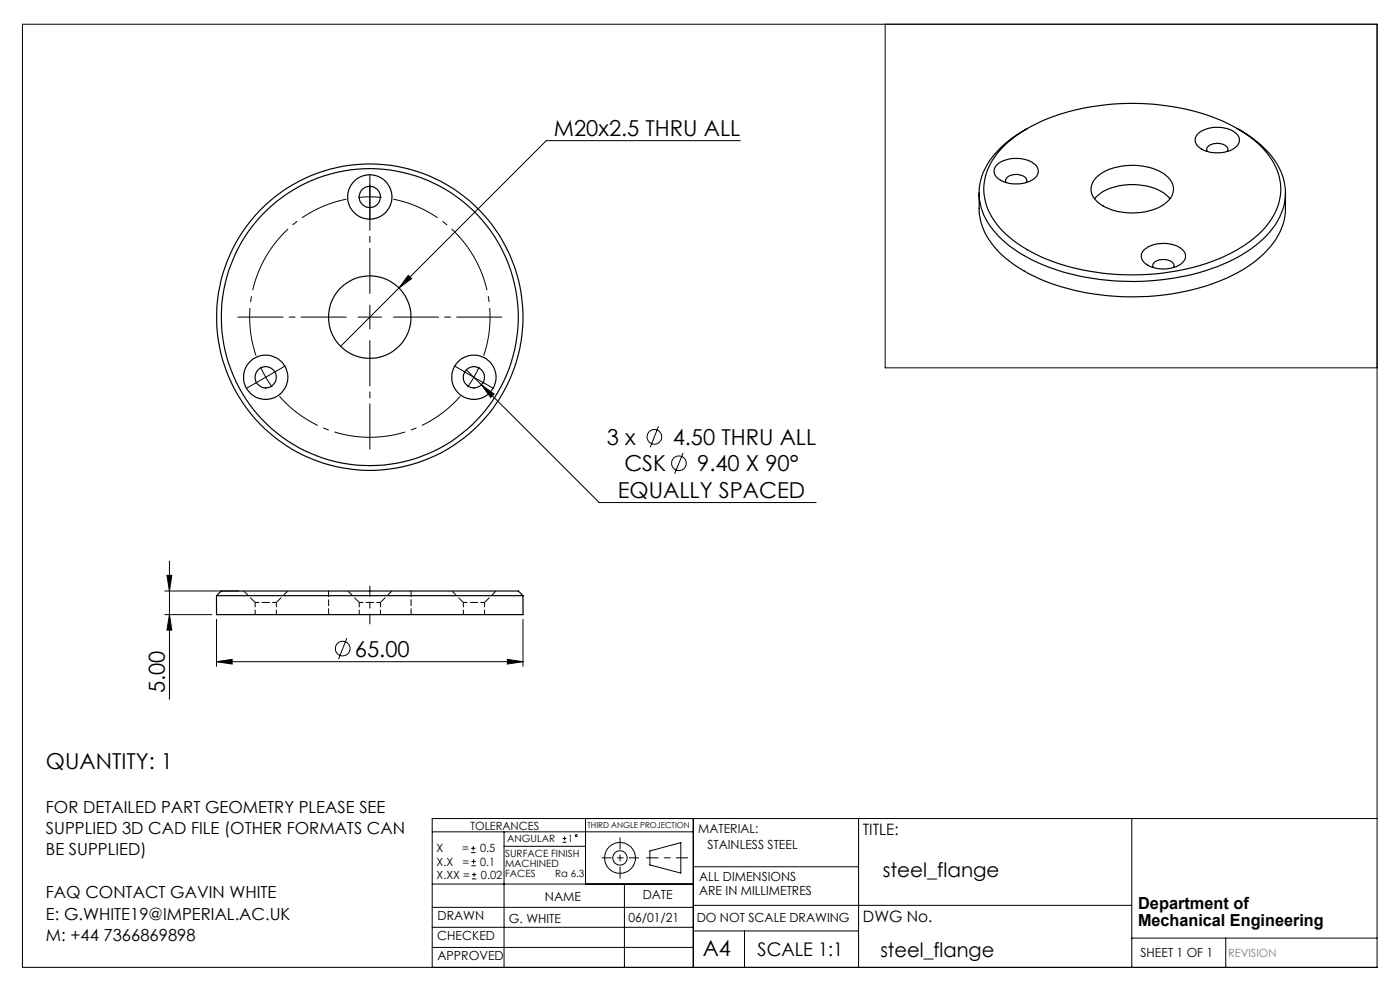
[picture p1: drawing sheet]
<svg xmlns="http://www.w3.org/2000/svg" width="297mm" height="210mm" viewBox="0 0 297 210" stroke-linecap="round" stroke-linejoin="round" font-family="sans-serif">
<g fill="none" stroke="#000" stroke-width=".21">
<path d="M4.8 5.1h287.3v200.1h-287.3zM187.8 5.1v72.9h104.3M157.1 29.8h-41.2l-43.7 43.7M86.6 58.4l.7 .7-2.7 2zM98.4 78.8l2.1 1.2M98.9 78.4l3.2 3.2M101.7 77.8l-1.2 2.2M100.5 80l-1.3 2.1M100.5 80l2.2 1.3M102.1 81.6l2.7 2-.7 .7zM102.1 81.6l25 25h46M139.7 90.4l-1.8 4.5"/>
<path d="M144.9 96.1l-1.8 4.4M35.9 119v29.3M35 130.4h9.9M35 125.4h15.7M35.4 122.1h1l-.5 3.3zM35.9 130.4l.5 3.3h-1zM45.9 131.4v9.9M73.6 135.4l-1.8 4.4M107.6 139.9l3.3 .5-3.3 .5zM110.9 131.4v9.9M45.9 140.4l3.3-.5v1zM45.9 140.4h65"/>
<path d="M91.7 176.5h55.4M99.9 179.9h1M100.4 179.5v.9M106.9 176.5v28.7M106.9 179.5h17.3M119.3 178.7h.9M119.3 177.9h.9M119.8 177.4v.9M124.2 173.6v13.9M147.1 173.6v31.6M182.1 173.6v31.6M240.1 173.6v31.6"/>
<path d="M292.1 173.6h-200.4v31.6M91.7 196.7h55.4M91.7 192.5h55.4M91.7 187.5h55.4M99.9 180.9h1M100 183.6h.9M100 182.7h.9M100.1 186.4h.9M100.1 185.5h.9M100.5 182.3v.9M100.6 185.1v.9M132.5 187.5v17.7"/>
<path d="M137.9 180.5l6.5-1.8v6.5l-6.5-1.7zM147.1 183.9h35M147.1 197.5h35M147.1 192h93M157.9 197.5v7.7M240.1 199h52M260 199v6.2M91.7 201h55.4"/>
<circle cx="138.8" cy="92.7" r="1.55"/>
<circle cx="144" cy="98.3" r="1.55"/>
<circle cx="72.7" cy="137.6" r="1.56"/>
<circle cx="122.2" cy="177.3" r=".2"/>
<circle cx="131.5" cy="182" r="1.52"/>
<circle cx="131.5" cy="182" r="3.3"/>
</g>
<path d="M145.9 182h-8.7" fill="none" stroke="#000" stroke-width=".21" stroke-dasharray="15.2 1.3 1.3 1.3" stroke-dashoffset="12.8"/>
<path d="M131.5 177.7v8.6" fill="none" stroke="#000" stroke-width=".21" stroke-dasharray="15.2 1.3 1.3 1.3" stroke-dashoffset="12.9"/>
<path d="M127.7 182h7.8" fill="none" stroke="#000" stroke-width=".21" stroke-dasharray="15.2 1.3 1.3 1.3" stroke-dashoffset="13.3"/>
<path d="M78.5 41.8l-2.5 .1M78.5 41.8l2.5 .1M56.4 80l1.3 2.1M56.4 80l-1.2-2.2" fill="none" stroke="#000" stroke-width=".21" stroke-dasharray="15.2 1.3 1.3 1.3" stroke-linecap="butt"/>
<path d="M73.5 42.2a25.5 25.5 0 0 0-19.2 33.3M102.6 75.5a25.5 25.5 0 0 0-19.2-33.3M59.3 84.1a25.5 25.5 0 0 0 38.3 0" fill="none" stroke="#000" stroke-width=".21" stroke-dasharray="15.2 1.3 1.3 1.3" stroke-dashoffset="5" stroke-linecap="butt"/>
<path d="M78.5 132.3v-8" fill="none" stroke="#000" stroke-width=".21" stroke-dasharray="15.2 1.3 1.3 1.3" stroke-dashoffset="13.1"/>
<g fill="none" stroke="#000" stroke-width=".21" stroke-dasharray="15.2 1.3 1.3 1.3">
<path d="M78.5 39.3v-2.3M78.5 41.8v-2.5M78.5 41.8v2.5M78.5 44.3v2.2M58.5 78.8l2-1.2M78.5 67.3v-2.5M78.5 67.3h-2.5M78.5 67.3v2.5M78.5 67.3h2.5M98.4 78.8l-2-1.2M54.2 81.3l-1.9 1.1M56.4 80l-2.2 1.3"/>
<path d="M56.4 80l2.1-1.2M102.7 81.3l2 1.1"/>
</g>
<path d="M73.5 67.3h-23M78.5 62.3v-23M78.5 72.3v23M83.5 67.3h23" fill="none" stroke="#000" stroke-width=".21" stroke-dasharray="15.2 1.3 1.3 1.3" stroke-dashoffset="5.6"/>
<g fill="#000">
<path d="M102.1 81.6l2 2.7 .7-.7zM86.6 58.4l-2 2.7 2.7-2z"/>
<path d="M35.9 130.4l.5 3.3h-1zM35.4 122.1h1l-.5 3.3z"/>
<path d="M107.6 139.9l3.3 .5-3.3 .5zM45.9 140.4l3.3-.5v1z"/>
</g>
<g fill="none" stroke="#000" stroke-width=".25">
<path d="M211.4 35a6.7 6.7 0 0 1 8.5 .2 1.9 1.9 0 0 1-.8 2.9 7.1 7.1 0 0 1-7.5-.4 1.82 1.82 0 0 1-.2-2.7zM212.8 31.1a34.1 34.1 0 0 1 18.3-8.4 50.5 50.5 0 0 1 29.3 3.5 20.4 20.4 0 0 1 10.4 9.5 11.6 11.6 0 0 1-2.5 12.7 32.2 32.2 0 0 1-17.7 8.9 49.5 49.5 0 0 1-31.6-3.8 18.9 18.9 0 0 1-9.7-9.7 11.7 11.7 0 0 1 2.8-11.9zM213.4 38.7a1.15 1.15 0 0 1 1.1-1.5 2.85 2.85 0 0 1 3.3 .9l-.1 .6M217.9 27.3a20.4 20.4 0 0 0-9.3 9.3 12.3 12.3 0 0 0 3.4 13.7 34.3 34.3 0 0 0 17.3 8.3 52.2 52.2 0 0 0 32.3-3.5 21.7 21.7 0 0 0 9.9-9 12.1 12.1 0 0 0-3.1-14.5l-2.4-2-3.5-2.3M232.5 37.7a12.1 12.1 0 0 1 10.1-2.4 8 8 0 0 1 6 3.5 3.7 3.7 0 0 1-1.9 4.7 13.2 13.2 0 0 1-13.7-.5 3.4 3.4 0 0 1-.5-5.3zM254.4 28.1a6.8 6.8 0 0 1 8.1 .5 1.92 1.92 0 0 1-.7 2.9 7.1 7.1 0 0 1-7.6-.4 1.84 1.84 0 0 1 .2-3zM256.1 32.1a1.1 1.1 0 0 1 1.1-1.5 2.88 2.88 0 0 1 3.3 .9l-.2 .6M207.7 40.9a18.8 18.8 0 0 0 .3 5.6 16.3 16.3 0 0 0 7.3 9.8 44.4 44.4 0 0 0 23.8 6.7 47.6 47.6 0 0 0 24.6-5.8 18 18 0 0 0 8.7-10.3l.3-1.6v-4.4M232.2 42.1a10.5 10.5 0 0 1 8.2-3 10.1 10.1 0 0 1 7.8 3M242.7 53a6.7 6.7 0 0 1 8.4 .2 1.92 1.92 0 0 1-.8 3 7.1 7.1 0 0 1-7.5-.4 1.75 1.75 0 0 1-.1-2.8zM244.7 56.8a1.1 1.1 0 0 1 1-1.6 2.88 2.88 0 0 1 3.3 .9l-.1 .7M45.9 126.4v4h65v-4"/>
<path d="M45.9 126.4h65M45.9 126.4l1.1-1h63l.9 1"/>
<circle cx="78.4" cy="41.8" r="4.7"/>
<circle cx="78.5" cy="41.8" r="2.25"/>
<circle cx="78.4" cy="67.3" r="8.7"/>
<circle cx="78.4" cy="67.3" r="31.5"/>
<circle cx="78.5" cy="67.3" r="32.5"/>
<circle cx="56.4" cy="80" r="4.7"/>
<circle cx="56.4" cy="80" r="2.26"/>
<circle cx="100.5" cy="80" r="4.7"/>
<circle cx="100.5" cy="80" r="2.26"/>
</g>
<path d="M54.1 127.8h2.3M56.4 127.8h2.2M76.2 127.8h2.3M78.5 127.8h2.2M98.3 127.8h2.2M100.5 127.8h2.3" fill="none" stroke="#000" stroke-width=".21" stroke-dasharray="1.3 .6" stroke-dashoffset=".5"/>
<path d="M51.7 125.3l2.4 2.5M58.6 127.8l2.5-2.5M73.8 125.3l2.4 2.5M80.7 127.8l2.5-2.5M95.8 125.3l2.5 2.5M102.8 127.8l2.4-2.5" fill="none" stroke="#000" stroke-width=".21" stroke-dasharray="1.3 .6" stroke-dashoffset="-.1"/>
<path d="M54.1 127.8v2.5M58.6 130.3v-2.5M76.2 127.8v2.5M80.7 130.3v-2.5M98.3 127.8v2.5M102.8 130.3v-2.5" fill="none" stroke="#000" stroke-width=".21" stroke-dasharray="1.3 .6" stroke-dashoffset=".3"/>
<path d="M69.7 125.3v5M87.2 130.3v-5" fill="none" stroke="#000" stroke-width=".21" stroke-dasharray="1.3 .6"/>
<g font-size="4.7">
<text x="117.5" y="28.8">M20x2.5 THRU ALL</text>
<text x="128.7" y="94.4">3 x</text>
<text x="142.7" y="94.4">4.50 THRU ALL</text>
<text x="132.5" y="100">CSK</text>
<text x="147.9" y="100">9.40 X 90°</text>
<text x="131.1" y="105.6">EQUALLY SPACED</text>
<text x="75.3" y="139.3">65.00</text>
<text x="34.9" y="147" transform="rotate(-90 34.9 147)">5.00</text>
<text x="9.7" y="163.1">QUANTITY: 1</text>
<text x="149.1" y="202.9">A4</text>
</g>
<g font-size="4.2">
<text x="187.3" y="186">steel_flange</text>
<text x="186.8" y="203">steel_flange</text>
</g>
<text font-size="4" x="160.7" y="202.8">SCALE 1:1</text>
<g font-size="3.5">
<text x="9.7" y="172.4">FOR DETAILED PART GEOMETRY PLEASE SEE</text>
<text x="9.7" y="176.9">SUPPLIED 3D CAD FILE (OTHER FORMATS CAN</text>
<text x="9.7" y="181.5">BE SUPPLIED)</text>
<text x="9.7" y="190.5">FAQ CONTACT GAVIN WHITE</text>
<text x="9.7" y="195.1">E: G.WHITE19@IMPERIAL.AC.UK</text>
<text x="241.4" y="192.8">Department of</text>
<text x="241.4" y="196.3">Mechanical Engineering</text>
<text x="9.7" y="199.6">M: +44 7366869898</text>
</g>
<g font-size="3.3">
<text x="183" y="177.2">TITLE:</text>
<text x="183.1" y="195.7">DWG No.</text>
</g>
<g font-size="2.7">
<text x="148.1" y="176.7">MATERIAL:</text>
<text x="150.1" y="180.1">STAINLESS STEEL</text>
<text x="115.6" y="191">NAME</text>
<text x="136.3" y="190.8">DATE</text>
<text x="148.3" y="186.8">ALL DIMENSIONS</text>
<text x="148.3" y="189.8">ARE IN MILLIMETRES</text>
<text x="92.8" y="195.2">DRAWN</text>
<text x="107.9" y="195.7">G. WHITE</text>
<text x="133.3" y="195.6">06/01/21</text>
<text x="147.8" y="195.7">DO NOT SCALE DRAWING</text>
<text x="92.8" y="199.3">CHECKED</text>
<text x="92.8" y="203.6">APPROVED</text>
<text x="242" y="203">SHEET 1 OF 1</text>
</g>
<g font-size="2.4">
<text x="99.8" y="176">TOLERANCES</text>
<text x="92.6" y="180.8">X</text>
<text x="92.6" y="183.6">X.X</text>
<text x="98" y="180.8">=</text>
<text x="98.1" y="183.6">=</text>
<text x="101.8" y="180.8">0.5</text>
<text x="101.9" y="183.6">0.1</text>
<text x="92.6" y="186.4">X.XX =</text>
<text x="102" y="186.4">0.02</text>
</g>
<text font-size="2.4" fill="#808080" x="260.6" y="203">REVISION</text>
<g font-size="2.1">
<text x="107.6" y="178.6">ANGULAR</text>
<text x="120.5" y="178.6">1</text>
<text x="107.2" y="181.8">SURFACE FINISH</text>
<text x="107.2" y="183.9">MACHINED</text>
<text x="107.2" y="186">FACES</text>
<text x="117.8" y="186">Ra 6.3</text>
</g>
<text font-size="1.7" x="124.6" y="175.7">THIRD ANGLE PROJECTION</text>
</svg>
